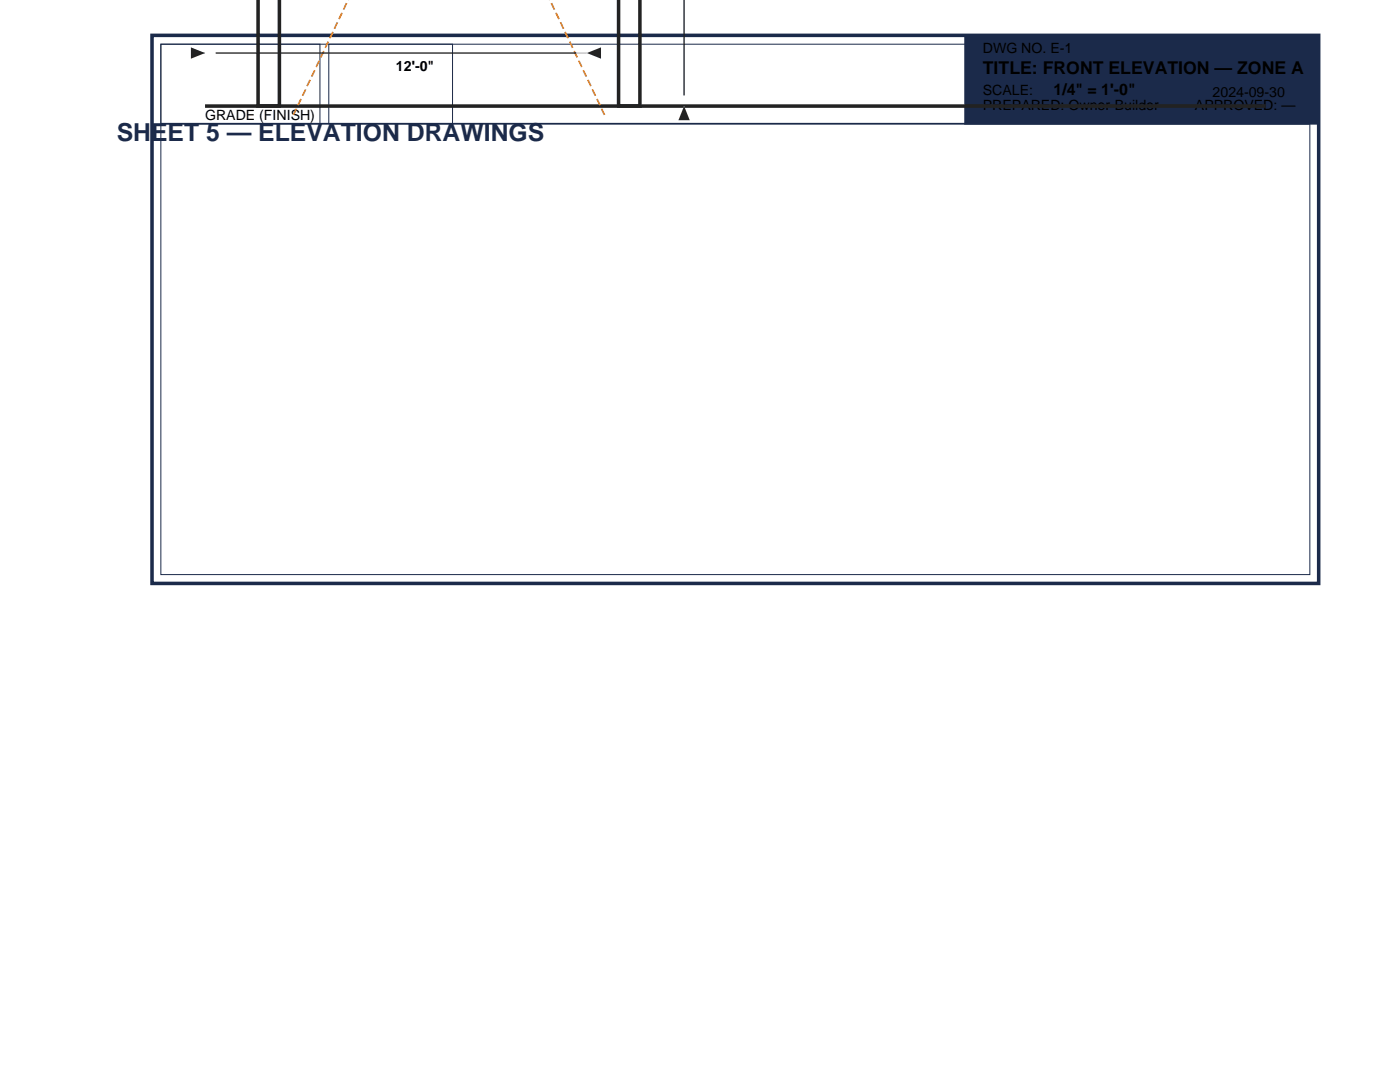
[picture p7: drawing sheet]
<svg xmlns="http://www.w3.org/2000/svg" width="279mm" height="216mm" viewBox="0 0 279 216" stroke-linecap="round" stroke-linejoin="round" font-family="sans-serif">
<path d="M30.3 7.1h232.9v109.3h-232.9z" fill="none" stroke="#1b2a4a" stroke-width=".71" stroke-linecap="butt"/>
<path d="M32.1 8.8h229.3v105.9h-229.3zM32.1 8.8h31.8v15.9h-31.8zM65.6 8.8h24.7v15.9h-24.7z" fill="none" stroke="#1b2a4a" stroke-width=".2"/>
<path d="M32.1 24.7h229.3" fill="none" stroke="#1b2a4a" stroke-width=".35"/>
<path d="M192.6 7.1h70.6v17.6h-70.6z" fill-rule="evenodd" fill="#1b2a4a" stroke="#1b2a4a" stroke-width=".35"/>
<path d="M55.8 -.1v21.3h-4.3v-21.2M127.7 -.1v21.3h-4.2v-21.2M40.9 21.2h211.7" fill="none" stroke="#222" stroke-width=".71" stroke-linecap="butt"/>
<path d="M58.6 22.9l10.9-23M120.6 22.9l-10.9-23" fill="none" stroke="#e8872a" stroke-width=".35" stroke-dasharray="1.4 .7" stroke-linecap="butt"/>
<path d="M136.5 21.2v2.1" fill="none" stroke="#aaa" stroke-width=".2"/>
<path d="M136.5 -.1v19.1" fill="none" stroke="#222" stroke-width=".26"/>
<path d="M136.5 21.2l1.2 2.8h-2.3z" fill="#222"/>
<path d="M38.8 10.6h2.1M115 10.6h2.1" fill="none" stroke="#aaa" stroke-width=".2"/>
<path d="M43 10.6h72" fill="none" stroke="#222" stroke-width=".26"/>
<g fill="#222">
<path d="M38.1 9.5l2.8 1.1-2.8 1.1z"/>
<path d="M117.1 10.6l2.8-1.1v2.2z"/>
</g>
<text font-size="4.9" fill="#1b2a4a" x="23.3" y="28.2">SHEET 5 — ELEVATION DRAWINGS</text>
<text font-size="3.5" x="196.1" y="14.8">TITLE: FRONT ELEVATION — ZONE A</text>
<text font-size="3.2" x="210.3" y="19">1/4&quot; = 1'-0&quot;</text>
<g font-size="2.8">
<text x="196.1" y="10.6">DWG NO. E-1</text>
<text x="79" y="14.1">12'-0&quot;</text>
<text x="40.9" y="24">GRADE (FINISH)</text>
<text x="196.1" y="19">SCALE:</text>
<text x="196.1" y="21.9">PREPARED: Owner-Builder</text>
<text x="238.5" y="21.9">APPROVED: —</text>
<text x="242" y="19.4">2024-09-30</text>
</g>
</svg>
